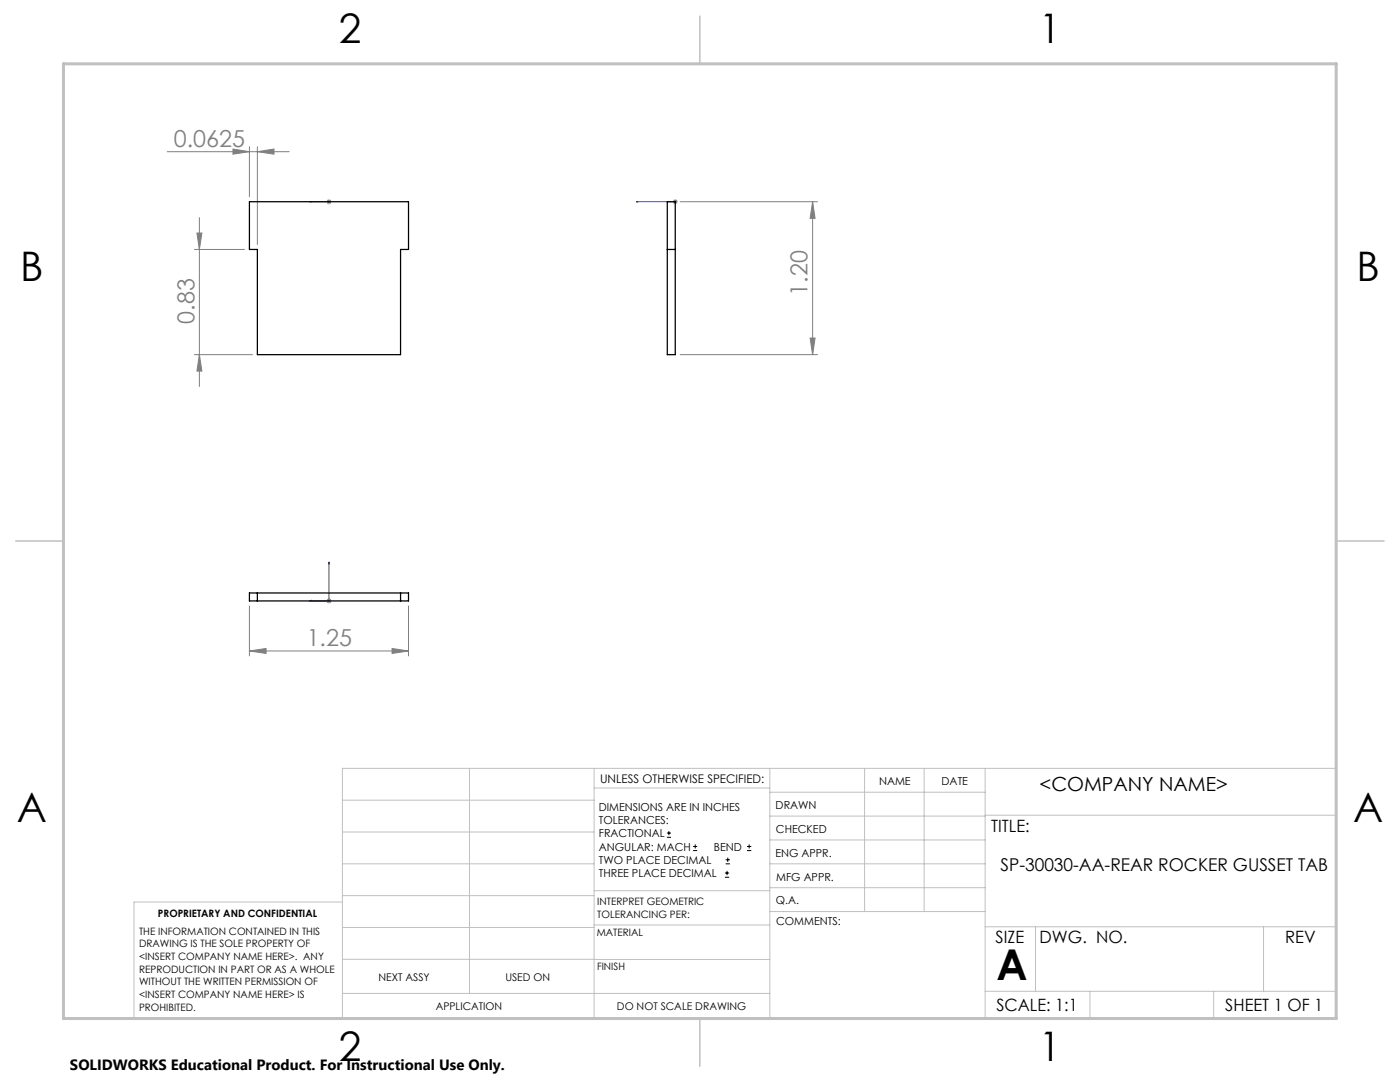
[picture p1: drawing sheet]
<svg xmlns="http://www.w3.org/2000/svg" width="279mm" height="216mm" viewBox="0 0 279 216" stroke-linecap="round" stroke-linejoin="round" font-family="sans-serif">
<g fill="none" stroke="#000" stroke-width=".2">
<path d="M133.1 167.1h.8M133.1 166.2h.8M133.5 165.8v.9M138.3 169.7h.8M138.3 168.9h.8M138.7 168.5v.8M144.7 175h.8M144.7 174.2h.8M144.8 172.4h.9M144.8 171.6h.9M145.1 173.8v.8M145.2 171.1v.9"/>
<path d="M149.1 169.7h.8M149.1 168.9h.8M149.5 168.5v.8"/>
</g>
<path d="M61.8 40.3h.4h-.4M61.8 40.3h3.9M65.6 40.3h.2zM65.7 40.3h.1M127 40.3h.4h-.4M127 40.3h7.8M134.7 40.3h.2zM134.8 40.3h.1M61.8 119.9l.4-.1v.2zM65.7 112.1l.1 .4h-.2zM65.7 112.1v7.8h-3.9" fill="none" stroke="#00f" stroke-width=".2"/>
<g fill="none" stroke="#808080" stroke-width=".2">
<path d="M33.4 30.3h24.3M46.5 29.7l3.3 .6-3.3 .5zM49.8 29.3v10M51.4 30.3l3.3-.6v1.1zM51.4 29.3v19.5M65.3 39.9l.7 .7M65.7 39.8v1M66 39.9l-.7 .7M134.4 39.9l.7 .7M134.8 39.8v1M135.1 39.9l-.7 .7M38.8 49.8h10"/>
<path d="M39.3 46.5h1l-.5 3.3zM39.8 43.4v33.7M65.2 40.3h1M134.3 40.3h1M135.7 40.3h27.5M162.2 40.3v30.5M162.2 40.3l.5 3.3h-1zM38.8 70.8h11.6M39.8 70.8l.5 3.2h-1zM135.7 70.8h27.5M161.7 67.5h1l-.5 3.3zM65.2 119.9h1"/>
<path d="M65.3 119.6l.7 .7M65.7 119.4v1M66 119.6l-.7 .7M49.8 129.9l3.3-.5v1zM49.8 120.9v10M49.8 129.9h31.7M78.2 129.4l3.3 .5-3.3 .5zM81.5 120.9v10"/>
</g>
<g fill="none" stroke="#c0c0c0" stroke-width=".2">
<path d="M68.3 159.7h50.3M93.7 153.3v44.9M118.6 153.3v49.9M118.6 157.2h35M153.6 153.3v49.9M153.6 158.1h43M172.5 153.3v28.6M184.4 153.3v28.6M196.6 153.3v49.9M68.3 180h-41.6v23.2h240v-49.9h-198.4v49.9M68.3 166h50.3M68.3 178.7h50.3"/>
<path d="M68.3 172.4h50.3M118.6 177.7h35M153.6 162.8h43M153.6 177.1h43M153.6 172.4h43M153.6 167.6h43M196.6 162.7h70.1M68.3 198.2h85.3M68.3 191.4l85.3 .1M68.3 185.1h50.3M118.6 184.6h35M153.6 181.9h43"/>
<path d="M196.6 184.9h70.1M196.6 197.8h70.1M206.7 184.9v12.9M217.5 197.8v5.4M242.2 197.8v5.4M252.2 184.9v12.9"/>
</g>
<path d="M139.7 3.2v9.5M3.1 107.9h9.6M266.7 107.9h9.5M139.7 203.2v9.6" fill="none" stroke="#c0c0c0" stroke-width=".3"/>
<path d="M12.7 12.7h254v190.5h-254z" fill="none" stroke="#c0c0c0" stroke-width=".6"/>
<g fill="#00f">
<path d="M61.8 40.3h.4zM65.6 40.3h.2z"/>
<path d="M134.7 40.3h.2zM127 40.3h.4z"/>
<path d="M61.8 119.9l.4 .1v-.2zM65.7 112.1l-.1 .4h.2z"/>
</g>
<g fill="#808080">
<path d="M46.5 29.7l3.3 .6-3.3 .5zM51.4 30.3l3.3-.6v1.1z"/>
<path d="M49.8 129.9l3.3-.5v1zM78.2 129.4l3.3 .5-3.3 .5z"/>
<path d="M161.7 67.5h1l-.5 3.3zM162.2 40.3l.5 3.3h-1z"/>
<path d="M39.3 46.5h1l-.5 3.3zM39.8 70.8l.5 3.2h-1z"/>
</g>
<path d="M49.8 40.3h31.7v9.5h-1.6v21h-28.5v-21h-1.6zM133.2 40.3h1.6v30.5h-1.6zM133.2 49.8h1.6M49.8 118.3h31.7v1.6h-31.7zM51.4 118.3v1.6M79.9 118.3v1.6" fill="none" stroke="#000" stroke-width=".25"/>
<text font-size="8.5" x="198.9" y="195.5">A</text>
<g font-size="8.1">
<text x="67.6" y="8.5">2</text>
<text x="207.3" y="8.5">1</text>
<text x="4" y="56.1">B</text>
<text x="270.7" y="56.1">B</text>
<text x="3.3" y="164.1">A</text>
<text x="270" y="164.1">A</text>
<text x="67.6" y="211.7">2</text>
<text x="207.3" y="211.7">1</text>
</g>
<g font-size="4.7" fill="#808080">
<text x="34.7" y="29.2">0.0625</text>
<text x="161.2" y="59" transform="rotate(-90 161.2 59)">1.20</text>
<text x="38.8" y="64.6" transform="rotate(-90 38.8 64.6)">0.83</text>
<text x="61.2" y="128.9">1.25</text>
</g>
<text font-size="3.9" x="207.5" y="157.8">&lt;COMPANY NAME&gt;</text>
<text font-size="3.5" x="199.7" y="173.8">SP-30030-AA-REAR ROCKER GUSSET TAB</text>
<g font-size="3.4">
<text x="197.8" y="166">TITLE:</text>
<text x="198.7" y="188.1">SIZE</text>
<text x="207.5" y="188.1">DWG. NO.</text>
<text x="256.5" y="188.2">REV</text>
<text x="198.8" y="201.7">SCALE: 1:1</text>
<text x="244.5" y="201.7">SHEET 1 OF 1</text>
</g>
<text font-size="3" x="14" y="213.5">SOLIDWORKS Educational Product. For Instructional Use Only.</text>
<text font-size="2.4" x="119.8" y="156.2">UNLESS OTHERWISE SPECIFIED:</text>
<g font-size="2.2">
<text x="119.5" y="161.8">DIMENSIONS ARE IN INCHES</text>
<text x="154.8" y="161.4">DRAWN</text>
<text x="175.4" y="156.6">NAME</text>
<text x="187.9" y="156.7">DATE</text>
<text x="119.5" y="164.4">TOLERANCES:</text>
<text x="119.5" y="167.1">FRACTIONAL</text>
<text x="154.9" y="166.3">CHECKED</text>
<text x="119.5" y="169.7">ANGULAR: MACH</text>
<text x="119.5" y="172.4">TWO PLACE DECIMAL</text>
<text x="142.5" y="169.7">BEND</text>
<text x="154.8" y="170.9">ENG APPR.</text>
<text x="119.5" y="175">THREE PLACE DECIMAL</text>
<text x="154.9" y="175.7">MFG APPR.</text>
<text x="154.9" y="180.4">Q.A.</text>
<text x="154.9" y="184.6">COMMENTS:</text>
</g>
<g font-size="2.1">
<text x="75.5" y="195.7">NEXT ASSY</text>
<text x="100.9" y="195.7">USED ON</text>
<text x="86.9" y="201.5">APPLICATION</text>
<text x="123.1" y="201.6">DO NOT SCALE DRAWING</text>
</g>
<g font-size="2">
<text x="31.5" y="182.9">PROPRIETARY AND CONFIDENTIAL</text>
<text x="119.2" y="180.6">INTERPRET GEOMETRIC</text>
<text x="119.2" y="183.1">TOLERANCING PER:</text>
<text x="27.8" y="186.5">THE INFORMATION CONTAINED IN THIS</text>
<text x="27.8" y="189">DRAWING IS THE SOLE PROPERTY OF</text>
<text x="27.8" y="191.6">&lt;INSERT COMPANY NAME HERE&gt;. ANY</text>
<text x="119.1" y="186.7">MATERIAL</text>
<text x="27.8" y="194.1">REPRODUCTION IN PART OR AS A WHOLE</text>
<text x="27.8" y="196.6">WITHOUT THE WRITTEN PERMISSION OF</text>
<text x="119.1" y="193.5">FINISH</text>
<text x="27.8" y="199.1">&lt;INSERT COMPANY NAME HERE&gt; IS</text>
<text x="27.8" y="201.7">PROHIBITED.</text>
</g>
</svg>
